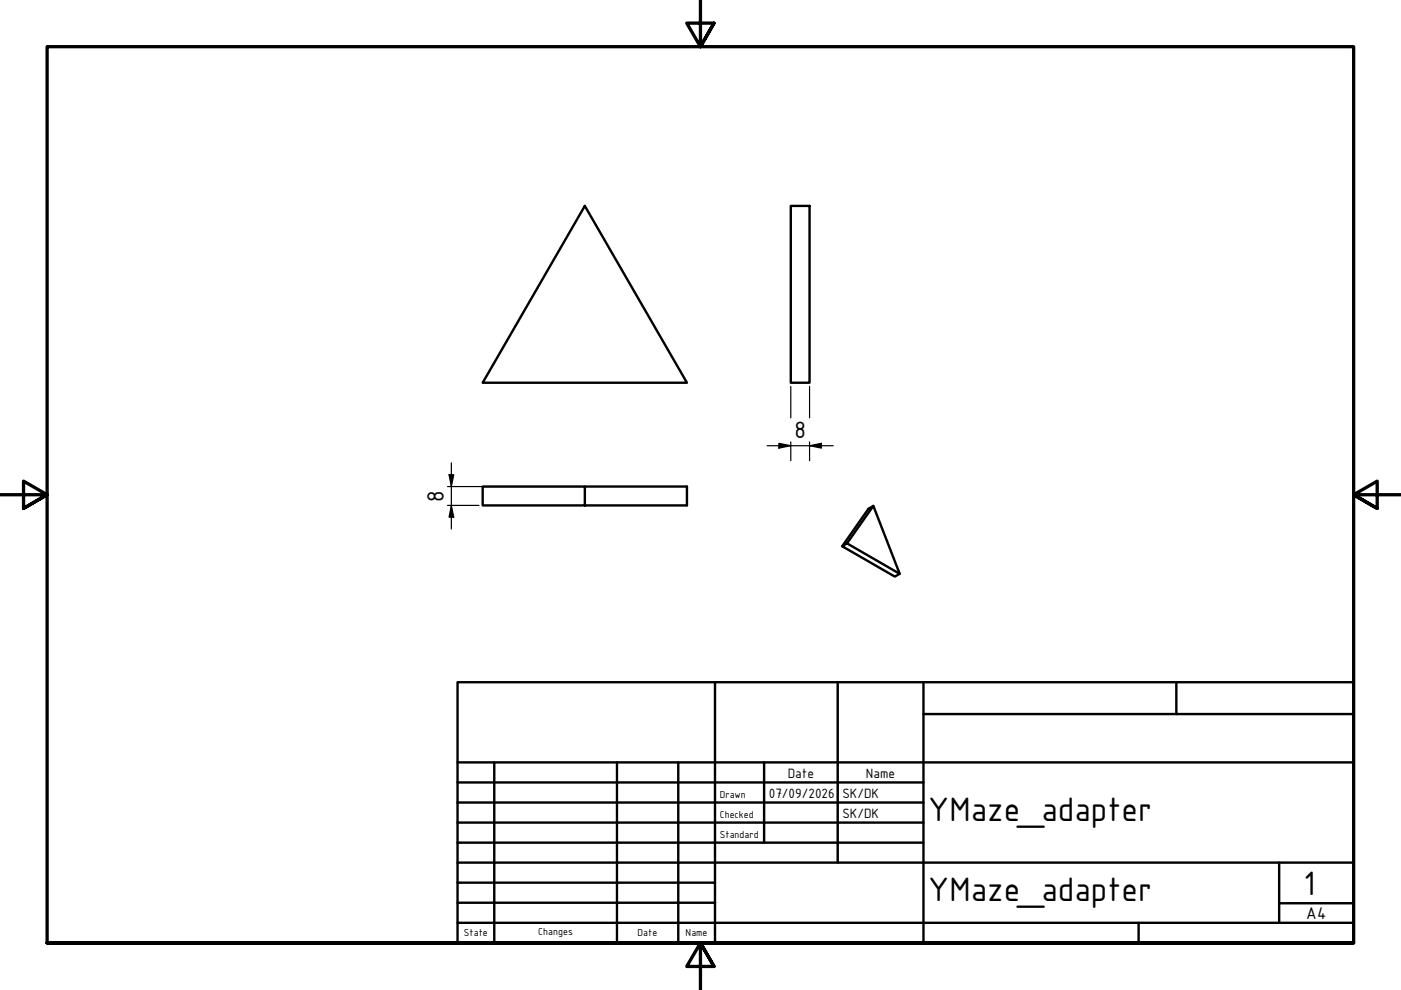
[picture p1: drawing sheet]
<svg xmlns="http://www.w3.org/2000/svg" width="297mm" height="210mm" viewBox="0 0 297 210" stroke-linecap="round" stroke-linejoin="round" font-family="sans-serif">
<!-- layer: Visible (ISO) -->
<path d="M124 43.7l21.6 37.4h-43.3zM167.7 43.7h3.9v37.4h-3.9zM102.3 103.2h21.7v4h-21.7zM124 103.2h21.6v4h-21.6M178.6 115.8l1-.6 11.2 6.5-1.1 .6zM179.6 115.2l5.6-7.9-1.1 .6-5.5 7.9M185.2 107.3l5.6 14.4" fill="none" stroke="#000" stroke-width=".51"/>
<!-- layer: Border (ISO) -->
<path d="M148.5 -.1v10l-2.9-5h5.8l-2.9 5 2.9-5M0 104.9h10l-5-2.9v5.8l5-2.9-5 2.9M297 104.9h-10l5-2.9v5.8l-5-2.9 5 2.9M10 199.9v-190h277v190h-277h277M151.4 204.9l-2.9-5 2.9 5h-5.8l2.9-5v10" fill="none" stroke="#000" stroke-width=".7"/>
<!-- layer: Title (ISO) -->
<g fill="none" stroke="#000" stroke-width=".51">
<path d="M97 144.6h190v55.3h-190zM151.6 144.6v55.3M177.6 144.6v38.3M195.8 151.4h91.2M195.8 144.6v55.3M249.4 144.6v6.8M97 165.9h98.8M97 170.2h98.8M97 174.4h98.8M97 178.7h98.8M97 161.6h190M104.8 161.6v38.3"/>
<path d="M130.8 161.6v38.3M143.8 161.6v38.3M162 161.6v17.1M97 195.7h190M97 182.9h190M97 187.1h54.6M97 191.4h54.6M241.4 195.7v4.2M271.2 191.5h15.8M271.2 182.9v12.8"/>
</g>
<!-- layer: Dimension (ISO) -->
<path d="M95.7 98.1v14.1M162.6 94.5h14.1M165.1 94l2.6 .5-2.6 .5zM167.7 82v6.6M167.7 93.7v4M171.6 94.5l2.6-.5v1zM171.6 82v6.6M171.6 93.7v4M94.9 107.2h6.7M94.9 103.2h28.3M95.2 100.7h1l-.5 2.5zM95.7 107.2l.5 2.5h-1z" fill="none" stroke="#000" stroke-width=".25"/>
<path d="M165.1 94l2.6 .5-2.6 .5zM171.6 94.5l2.6-.5v1zM95.2 100.7h1l-.5 2.5zM95.7 107.2l.5 2.5h-1z" fill="#000"/>
<g font-size="7.7">
<text x="196.8" y="174">YMaze_adapter</text>
<text x="196.8" y="191">YMaze_adapter</text>
<text x="276.4" y="189.7">1</text>
</g>
<g font-size="5.4">
<text x="168.4" y="92.9">8</text>
<text x="94.1" y="106.4" transform="rotate(-90 94.1 106.4)">8</text>
</g>
<text font-size="3.9" x="277" y="194.8">A4</text>
<g font-size="3.1">
<text x="167" y="164.9">Date</text>
<text x="183.6" y="164.9">Name</text>
<text x="163" y="169.2">07/09/2026</text>
<text x="178.6" y="169.2">SK/DK</text>
<text x="178.6" y="173.4">SK/DK</text>
</g>
<g font-size="2.3">
<text x="152.6" y="169.2">Drawn</text>
<text x="152.6" y="173.4">Checked</text>
<text x="152.6" y="177.6">Standard</text>
<text x="98.3" y="198.5">State</text>
<text x="114.1" y="198.3">Changes</text>
<text x="135.2" y="198.5">Date</text>
<text x="145.4" y="198.5">Name</text>
</g>
</svg>
